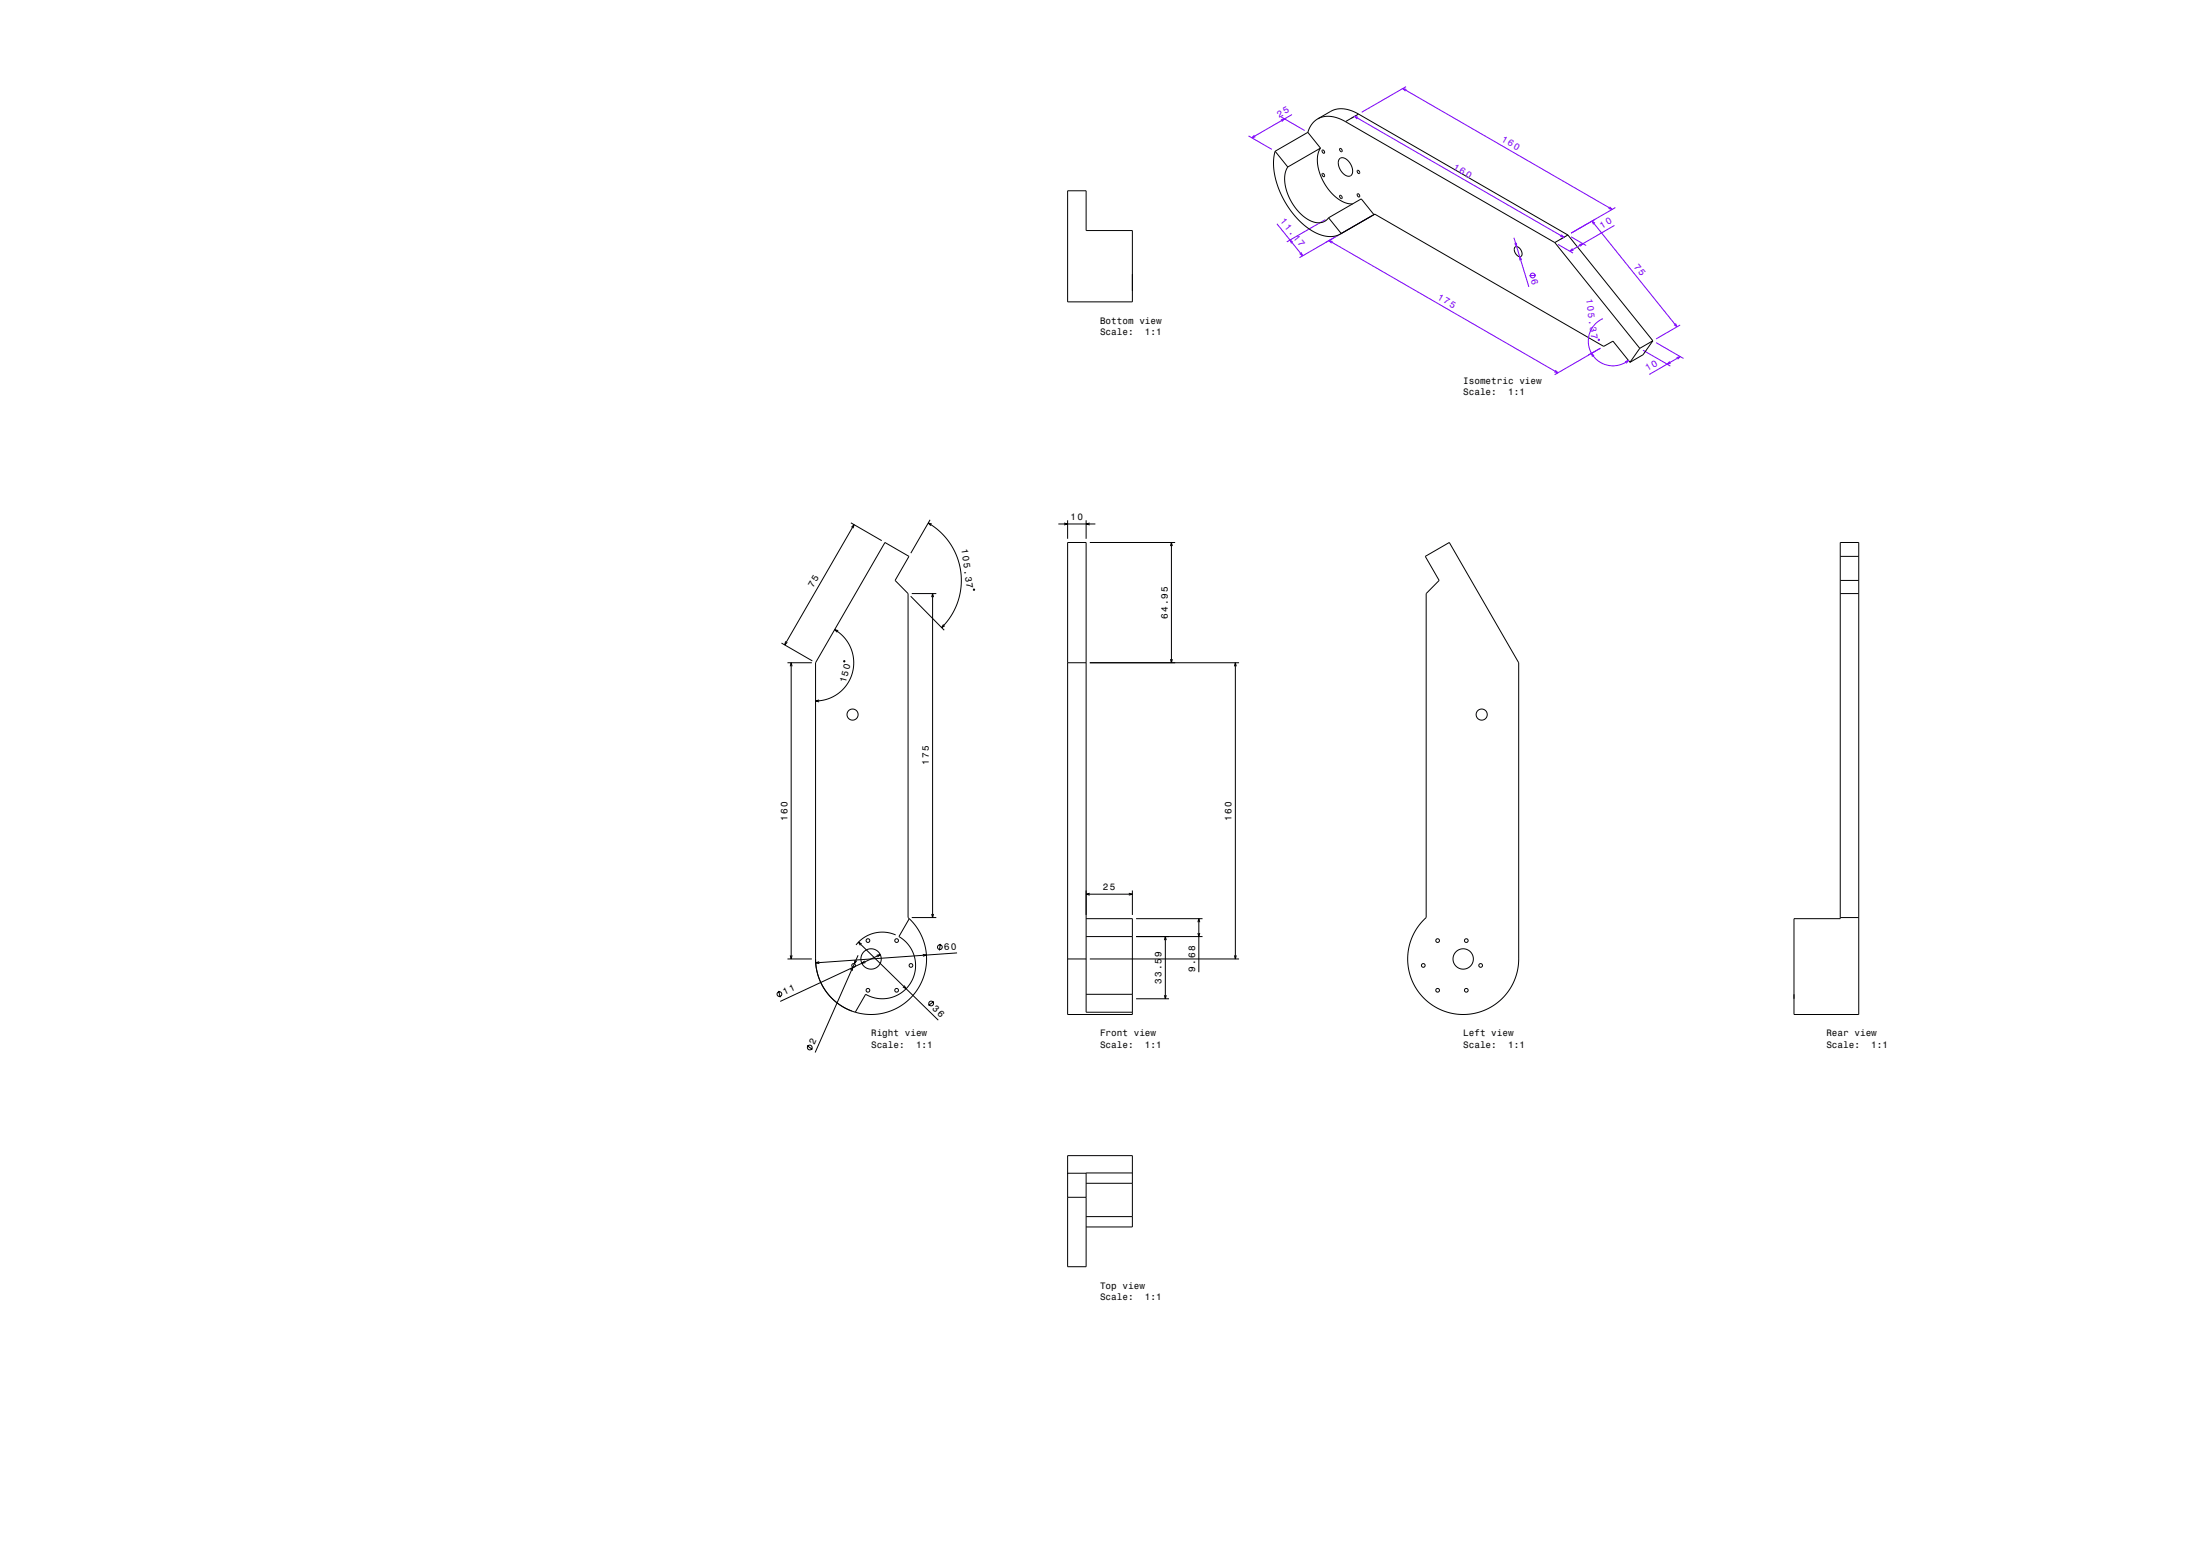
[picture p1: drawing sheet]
<svg xmlns="http://www.w3.org/2000/svg" width="1189mm" height="841mm" viewBox="0 0 1189 841" stroke-linecap="round" stroke-linejoin="round" font-family="sans-serif">
<g fill="none" stroke="#000" stroke-width=".54">
<path d="M707 71l-18 11M707 71l7 9M712 64l3-1h4l4 1 4 2M712 64l-3 3-2 4M727 66l113 65M734 62l-6-3h-5l-3 1-8 4M734 62l-7 4M734 62l113 65M689 82l-1 7 2 9 3 9 6 8 6 7 7 4 7 2 5-2M689 82l7 8M696 90l-2 5 1 6 2 6 4 6 4 4 5 3h5l3-2M714 80l-2 4v4l1 5 3 6 3 5 4 3 4 3h4"/>
<path d="M714 80l-18 10M715 81a.8 .8 0 0 1 1 1 .8 .8 0 0 1-1 1zM716 83h.1M724 86l1-1h2l3 3 1 4-1 3h-3l-2-3-2-3zM724 80a.8 .8 0 0 1 1 0 .8 .8 0 0 1 0 1 .8 .8 0 0 1-1 1zM577 103h10v22h25v38h-35zM718 118l7 8M724 106a.8 .8 0 0 1 1 0 .8 .8 0 0 1 0 1zM734 105a.8 .8 0 0 1 1 0 .8 .8 0 0 1-1 1zM743 116l-18 10M743 116l-7-9-18 11M743 116h.1"/>
<path d="M743 116l124 71 5-3 9 12M743 116l-19 10M725 126h-1M819 133h1l2 2 1 2-1 2-1-1-2-1-1-2zM840 131l46 57M847 127l46 57M847 127l-7 4M886 188l-5 8M893 184l-5 8-7 4M893 184l-7 4M460 282l17 10M460 285l2-2-1 2"/>
<path d="M462 283l-38 65M502 283l6 4 5 7 4 7 2 8v8l-1 8-4 8-5 6M503 281l-11 18M504 283h-2l1 1M572 283h20M575 283h2l-2 1M577 281v10M587 281v10M589 283h-2l2 1M589 293h46M633 295v-2l1 2M633 293v65"/>
<path d="M995 293h10v255h-35v-52h25zM526 318l1 1zM770 301l13-8 38 65-1 164-1 5-2 5-2 4-4 4-8 5-5 2-4 1h-6l-6-1-5-3-5-3-4-4-4-5-2-5-1-6v-7l2-7 3-6 5-5v-175l7-7zM995 314h10M995 301h10M492 322l18 18M493 321h13M504 323v-2l1 2M504 321v175M510 337l-1 2 2-1M995 321h10M422 347l17 10"/>
<path d="M425 346l-1 2 2-1M426 358h13M427 360l1-2v2M428 358v160M451 340l5 4 4 6 1 7v7l-3 6-5 5-6 3-6 1M453 341l-2-1 2 2M456 357h1zM577 358h10M589 358h81M633 356v2l1-2M667 360l1-2v2M668 358v160"/>
<path d="M443 378l-2 1h2M491 496v-175l-7-7 7-13-13-8-37 65v160M491 496l4 4 2 4 2 4 1 6 1 5-1 5-1 5-2 4-3 4-4 4-4 3-4 2-5 1-5 1-10-1M491 496l-5 10 5 5 3 6 1 7-3 6-4 6-7 3h-7l-6-2-6 10M493 496h13M504 494v2l1-2M587 496h25v52h-35v-255h10v254h25M587 483h25M589 482l-2 1 2 1M610 482l2 1-2 1M612 481v13M614 496h36"/>
<path d="M647 498l1-2v2M648 496v29M995 496h10M426 518h13M427 516l1 2v-2M441 518l1 9 4 8 6 7 8 4M441 518l1 9 5 9 7 7 8 4M443 519l-2 1h2M462 519v2l1-2M464 516l-23 52M464 509l43 42M466 510l-2-1 1 2"/>
<path d="M467 519l-1 1h2M474 516h2l-2 1M476 516l-54 25M484 505l-5-1h-6l-6 2-4 4M499 515l2 1-2 1M508 510v3M517 515l-76 5M577 518h10M587 506h25M589 518h81M614 506h36M629 508l1-2v2"/>
<path d="M630 506v33M647 504l1 2v-2M667 516l1 2v-2M421 535l1 4M460 524l1-2v2M489 532l1 2-2-1M587 537h25M614 539h18M629 538l1 1v-1M505 541l-3 2M436 565l3 2M577 634h10"/>
<path d="M587 639h25M612 634h-25v50h-10v-60h35v39h-25M577 647h10M587 657h25"/>
<circle cx="715" cy="94" r=".9"/>
<circle cx="734" cy="93" r=".9"/>
<circle cx="461" cy="386" r="3"/>
<circle cx="801" cy="386" r="3"/>
<circle cx="469" cy="508" r="1"/>
<circle cx="471" cy="518" r="6"/>
<circle cx="485" cy="508" r="1"/>
<circle cx="508" cy="512" r="1.3"/>
<circle cx="777" cy="508" r="1"/>
<circle cx="791" cy="518" r="5"/>
<circle cx="792" cy="508" r="1"/>
<circle cx="421" cy="537" r="1.3"/>
<circle cx="461" cy="521" r="1"/>
<circle cx="469" cy="535" r="1"/>
<circle cx="485" cy="535" r="1"/>
<circle cx="492" cy="521" r="1"/>
<circle cx="769" cy="521" r="1"/>
<circle cx="777" cy="535" r="1"/>
<circle cx="792" cy="535" r="1"/>
<circle cx="800" cy="521" r="1"/>
<circle cx="503" cy="542" r="1.3"/>
<circle cx="438" cy="566" r="1.3"/>
</g>
<g fill="none" stroke="#8000ff" stroke-width=".54">
<path d="M758 48l113 65M760 47l-24 14M760 48h-2l2 1M675 73l12 8M678 73l-1 1h1M692 65l2-1-1 2M692 63l13 7M698 62l-21 12M732 63l113 65M733 63l-3 1M734 63h-2l1 1M716 119l-21 12"/>
<path d="M741 117l-39 22M860 119l46 58M870 112l1 1h-2M873 112l-24 14M690 121l14 17M699 131l-2-1 1 1M703 136l1 2-2-1M718 130l124 71M720 130h-2l2 1M818 128l8 27M820 131v2l-1-2M842 132l8 5"/>
<path d="M844 127l1 1h-2M846 128l-3 1M849 128l8 5M850 134l-2 2 2-1M854 132h1l-1 1M862 121l-2-2 1 2M873 122l-25 14M822 140l-1-1v2M830 149h-3M866 172l-4 4-3 5v5l1 5 4 4 6 2h5l5-2M906 175v2l-1-2M908 176l-13 7"/>
<path d="M841 200l1 1h-2M858 192l7-4-25 14M862 192l-2-1 1 2M864 183v1zM878 195h2l-1 1M888 189l15 9M895 185l15 9M902 195l-1 2 2-1M906 193h2l-1 1M908 193l-17 9"/>
<circle cx="828" cy="149" r="1.3"/>
</g>
<path d="M0 0h1189v841h-1189" fill="none" stroke="#fff" stroke-width=".54"/>
<g font-size="5.1" fill="#8000ff">
<text x="691" y="64" transform="rotate(-30 691 64)">25</text>
<text x="811" y="76" transform="rotate(30 811 76)">160</text>
<text x="785" y="91" transform="rotate(30 785 91)">160</text>
<text x="692" y="120" transform="rotate(51 692 120)">11.17</text>
<text x="866" y="123" transform="rotate(-30 866 123)">10</text>
<text x="883" y="144" transform="rotate(51 883 144)">75</text>
<text x="827" y="152" transform="rotate(73 827 152)">6</text>
<text x="777" y="161" transform="rotate(30 777 161)">175</text>
<text x="890" y="201" transform="rotate(-30 890 201)">10</text>
</g>
<g font-size="5.1">
<text x="439" y="318" transform="rotate(-60 439 318)">75</text>
<text x="457" y="369" transform="rotate(-75 457 369)">150</text>
<text x="510" y="513" transform="rotate(-4 510 513)">60</text>
<text x="424" y="538" transform="rotate(-25 424 538)">11</text>
<text x="504" y="545" transform="rotate(44 504 545)">36</text>
</g>
<text font-size="5" fill="#8000ff" x="857" y="162" transform="rotate(82 857 162)">105.37</text>
<g font-size="5">
<text x="595" y="175">Bottom view</text>
<text x="595" y="181">Scale:</text>
<text x="619" y="181">1:1</text>
<text x="791" y="208">Isometric view</text>
<text x="791" y="214">Scale:</text>
<text x="815" y="214">1:1</text>
<text x="579" y="281">10</text>
<text x="520" y="297" transform="rotate(83 520 297)">105.37</text>
<text x="631" y="334" transform="rotate(-90 631 334)">64.95</text>
<text x="502" y="413" transform="rotate(-90 502 413)">175</text>
<text x="426" y="443" transform="rotate(-90 426 443)">160</text>
<text x="666" y="443" transform="rotate(-90 666 443)">160</text>
<text x="596" y="481">25</text>
<text x="646" y="525" transform="rotate(-90 646 525)">9.68</text>
<text x="628" y="532" transform="rotate(-90 628 532)">33.59</text>
<text x="471" y="560">Right view</text>
<text x="595" y="560">Front view</text>
<text x="791" y="560">Left view</text>
<text x="987" y="560">Rear view</text>
<text x="440" y="564" transform="rotate(-66 440 564)">2</text>
<text x="471" y="566">Scale:</text>
<text x="495" y="566">1:1</text>
<text x="595" y="566">Scale:</text>
<text x="619" y="566">1:1</text>
<text x="791" y="566">Scale:</text>
<text x="815" y="566">1:1</text>
<text x="987" y="566">Scale:</text>
<text x="1011" y="566">1:1</text>
<text x="595" y="696">Top view</text>
<text x="595" y="702">Scale:</text>
<text x="619" y="702">1:1</text>
</g>
</svg>
